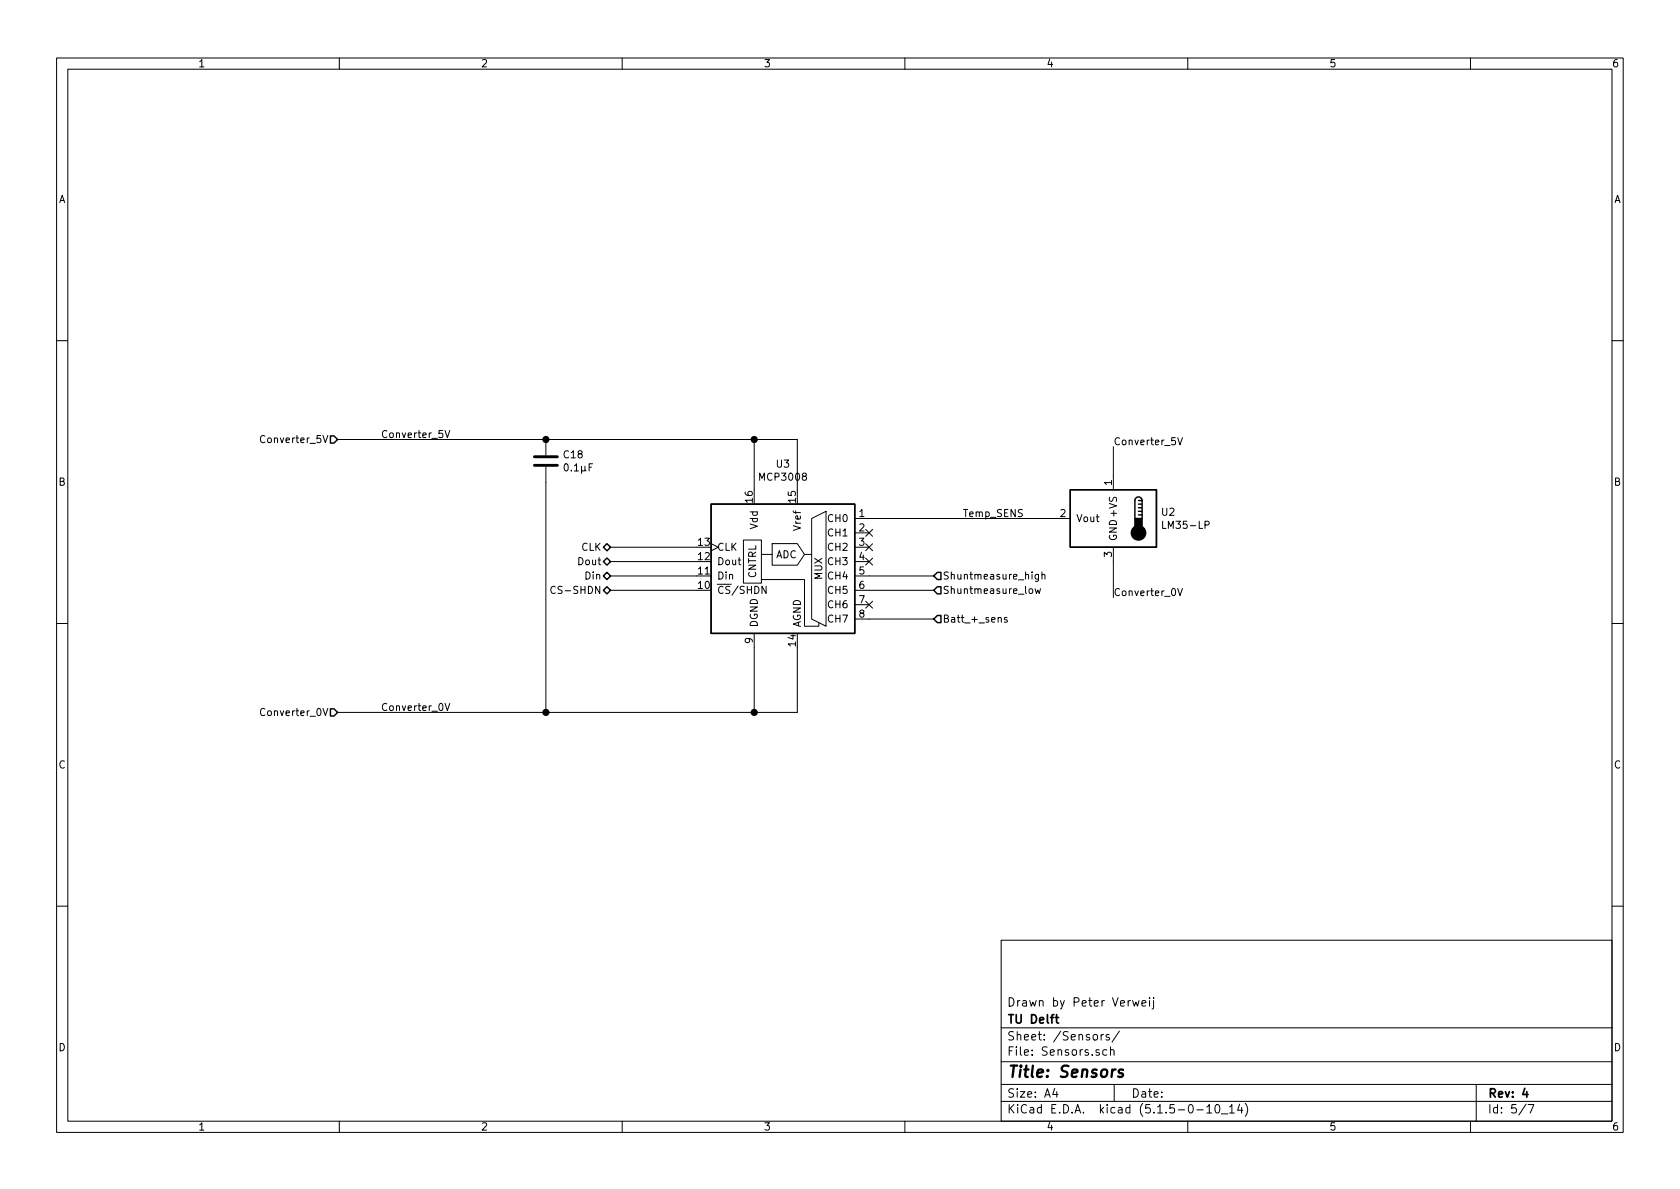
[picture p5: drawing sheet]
EESchema Schematic File Version 4
EELAYER 30 0
EELAYER END
$Descr A4 11693 8268
encoding utf-8
Sheet 5 7
Title "Sensors"
Date ""
Rev "4"
Comp "TU Delft"
Comment1 "Drawn by Peter Verweij"
Comment2 ""
Comment3 ""
Comment4 ""
$EndDescr
$Comp
L Analog_ADC:MCP3008 U3
U 1 1
P 5450 3900
F 0 "U3" H 5450 4581 50  0000 C CNN
F 1 "MCP3008" H 5450 4490 50  0000 C CNN
F 2 "Package_SO:SOIC-16_3.9x9.9mm_P1.27mm" H 5550 4000 50  0001 C CNN
F 3 "http://ww1.microchip.com/downloads/en/DeviceDoc/21295d.pdf" H 5550 4000 50  0001 C CNN
F 4 "Microchip" H 5450 3900 50  0001 C CNN "Manufacturer_Name"
F 5 "MCP3008T-I/SL" H 5450 3900 50  0001 C CNN "Manufacturer_Part_Number"
F 6 "MCP3008 analog-digital converter" H 5450 3900 50  0001 C CNN "Description/Value"
F 7 "SMD" H 5450 3900 50  0001 C CNN "Type"
F 8 "SOIC-16" H 5450 3900 50  0001 C CNN "Footprint type"
	1    5450 3900
	-1   0    0    -1  
$EndComp
Text HLabel 2350 4950 0    50   Input ~ 0
Converter_0V
Text HLabel 2350 3050 0    50   Input ~ 0
Converter_5V
Text HLabel 6500 4300 2    50   Input ~ 0
Batt_+_sens
Text HLabel 4250 3800 0    50   BiDi ~ 0
CLK
Text HLabel 4250 3900 0    50   BiDi ~ 0
Dout
Text HLabel 4250 4000 0    50   BiDi ~ 0
Din
Text HLabel 4250 4100 0    50   BiDi ~ 0
CS-SHDN
Wire Wire Line
	4250 3800 4850 3800
Wire Wire Line
	4850 3900 4250 3900
Wire Wire Line
	4250 4000 4850 4000
Wire Wire Line
	4850 4100 4250 4100
Wire Wire Line
	5250 4500 5250 4950
Connection ~ 5250 4950
Wire Wire Line
	5250 3400 5250 3050
Wire Wire Line
	5250 3050 5550 3050
Wire Wire Line
	5550 3050 5550 3400
Connection ~ 5250 3050
Wire Wire Line
	2350 4950 3800 4950
Wire Wire Line
	2350 3050 3800 3050
Wire Wire Line
	5250 4950 5550 4950
Wire Wire Line
	5550 4500 5550 4950
$Comp
L Device:C C18
U 1 1
P 3800 3200
F 0 "C18" H 3915 3246 50  0000 L CNN
F 1 "0.1µF" H 3915 3155 50  0000 L CNN
F 2 "Capacitor_SMD:C_0603_1608Metric" H 3838 3050 50  0001 C CNN
F 3 "~" H 3800 3200 50  0001 C CNN
F 4 "SMD 0.1µF capacitor" H 3800 3200 50  0001 C CNN "Description/Value"
F 5 "AVX" H 3800 3200 50  0001 C CNN "Manufacturer_Name"
F 6 "06035L104K4T4A" H 3800 3200 50  0001 C CNN "Manufacturer_Part_Number"
F 7 "SMD" H 3800 3200 50  0001 C CNN "Type"
F 8 "0603inch 1608metric" H 3800 3200 50  0001 C CNN "Footprint type"
	1    3800 3200
	1    0    0    -1  
$EndComp
Connection ~ 3800 3050
Wire Wire Line
	3800 3050 5250 3050
Wire Wire Line
	3800 3350 3800 4950
Connection ~ 3800 4950
Wire Wire Line
	3800 4950 5250 4950
NoConn ~ 6050 3800
NoConn ~ 6050 3900
NoConn ~ 6050 3700
$Comp
L Sensor_Temperature:LM35-LP U?
U 1 1
P 7750 3600
AR Path="/6063339C" Ref="U?"  Part="1" 
AR Path="/5FE6E407/6063339C" Ref="U2"  Part="1" 
F 0 "U2" H 7421 3646 50  0000 R CNN
F 1 "LM35-LP" H 7421 3555 50  0000 R CNN
F 2 "Footprints GNSS project:TO-92L_Inline" H 7800 3350 50  0001 L CNN
F 3 "http://www.ti.com/lit/ds/symlink/lm35.pdf" H 7750 3600 50  0001 C CNN
F 4 "Texas Instruments" H 7750 3600 50  0001 C CNN "Manufacturer_Name"
F 5 "Thru-Hole" H 7750 3600 50  0001 C CNN "Type"
F 6 "Temperature sensor" H 7750 3600 50  0001 C CNN "Description/Value"
F 7 "TO-92" H 7750 3600 50  0001 C CNN "Footprint type"
F 8 "LM35DZ" H 7750 3600 50  0001 C CNN "Manufacturer_Part_Number"
	1    7750 3600
	-1   0    0    -1  
$EndComp
Text Label 2650 4950 0    50   ~ 0
Converter_0V
Text Label 2650 3050 0    50   ~ 0
Converter_5V
Text Label 6700 3600 0    50   ~ 0
Temp_SENS
Wire Wire Line
	6050 3600 7350 3600
Text Label 7750 3100 0    50   ~ 0
Converter_5V
Wire Wire Line
	7750 3100 7750 3300
Text Label 7750 4150 0    50   ~ 0
Converter_0V
Wire Wire Line
	7750 4150 7750 3900
NoConn ~ 6050 4200
Text HLabel 6500 4000 2    50   Input ~ 0
Shuntmeasure_high
Text HLabel 6500 4100 2    50   Input ~ 0
Shuntmeasure_low
Wire Wire Line
	6500 4100 6050 4100
Wire Wire Line
	6050 4000 6500 4000
Wire Wire Line
	6050 4300 6500 4300
$EndSCHEMATC
